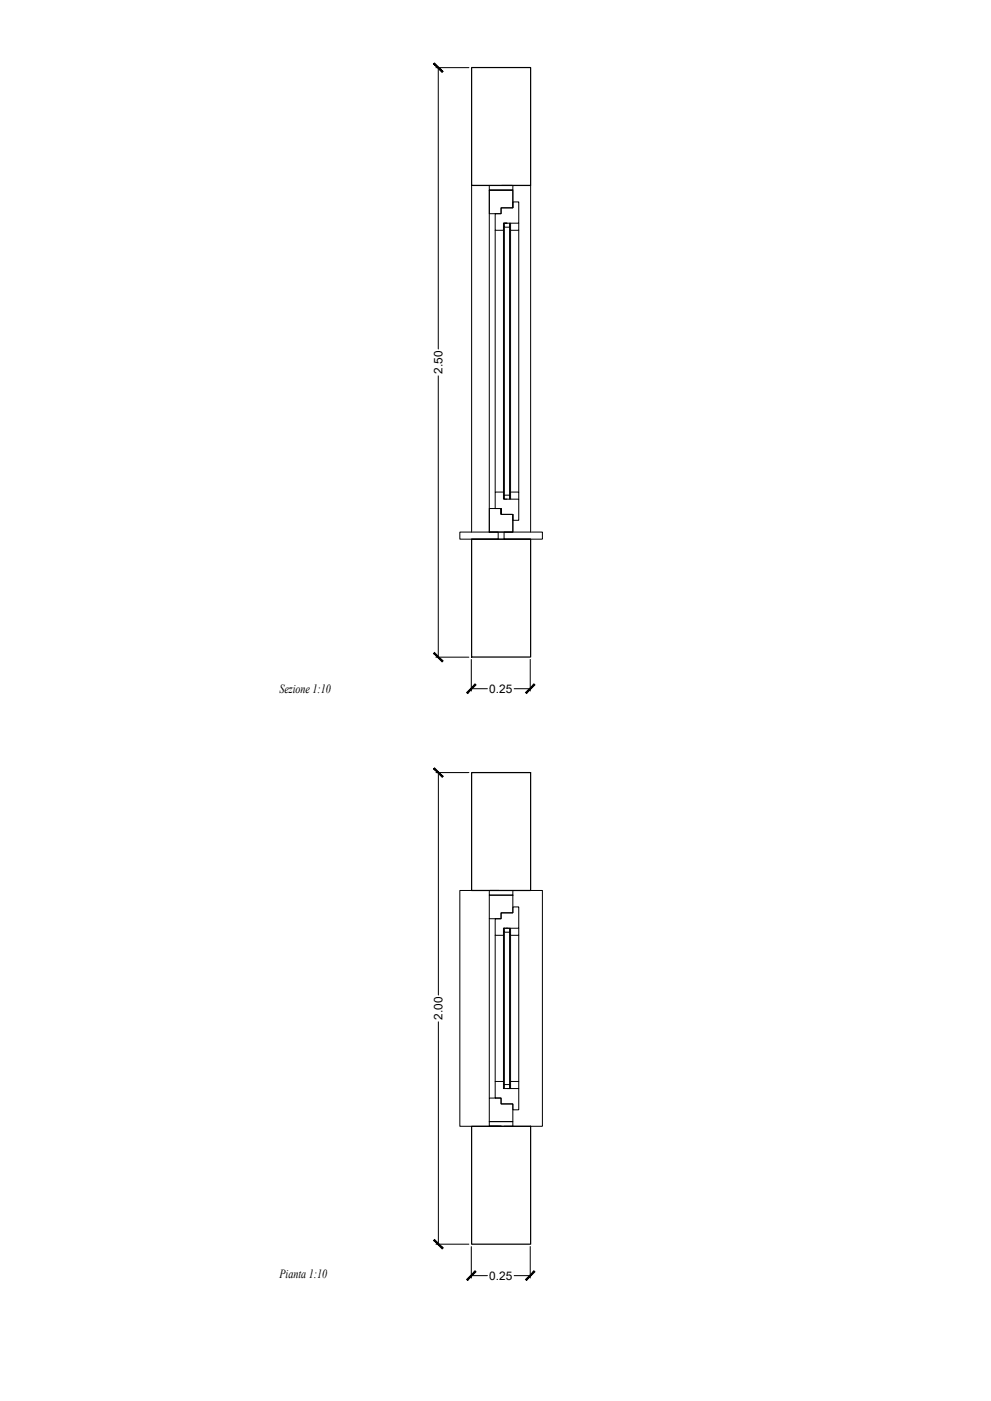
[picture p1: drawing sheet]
<svg xmlns="http://www.w3.org/2000/svg" width="420mm" height="594mm" viewBox="0 0 420 594" stroke-linecap="round" stroke-linejoin="round" font-family="sans-serif">
<!-- layer: LASTRE SEZ -->
<g fill="none" stroke="#000" stroke-width=".42">
<path d="M207.4 80.6h10v7.5h-5v2.5h-5zM209.9 90.6h2.5v-2.5h5v-2.5h2.5v9h-6.4v3h-3.6zM216.5 94.6v3h3.4v-3M207.4 215.6h5v2.5h5v7.5h-10zM209.9 215.6v-7h3.6v3.1h6.4v8.9h-2.5v-2.5h-5v-2.5h-2.5h2.5v2.3M216.5 211.7v-3.1h3.4v3.1M195 225.6h16.2v3h-16.2zM213.7 225.6h16.3v3h-16.3zM207.4 379.6h10v7.5h-5v2.5h-5zM209.9 389.6h2.5v-2.5h5v-2.5h2.5v9h-6.4v3h-3.6zM216.5 393.6v3h3.4v-3M209.9 458.6h3.6v3h6.4v9h-2.5v-2.5h-5v-2.5h-2.5z"/>
<path d="M207.4 465.6h5v2.5h5v7.5h-10zM216.5 461.6v-3h3.4v3"/>
</g>
<!-- layer: linee proiettate -->
<path d="M209.9 97.6v111M217.4 88.1v-7.5h-10v145h10v-7.5M219.9 97.6v111M200 225.6v-147h25v147M200 228.6h25M211.2 377.6h-16.2v100h16.2M213.7 377.6h16.3v100h-16.3M207.4 389.6v76M209.9 396.6v62M219.9 396.6v62" fill="none" stroke="#000" stroke-width=".42"/>
<!-- layer: CONTROTELAIO SEZ -->
<g fill="none" stroke="#000" stroke-width=".42">
<path d="M207.4 78.6h10h-5h5v2h-10zM213.5 94.6h1.4h-1.1v1.7h2.2v-1.7M213.5 97.6v111M213.8 96.3v113.7M216 96.3v113.7M216.5 97.6v111M214.9 211.7h-1.1v-1.7h2.2v1.7M207.4 377.6h10v2h-10v-2h5zM213.5 393.6h2.5v1.7h-2.2v-1.7M213.5 396.6v62M213.8 395.3v64.6M216 395.3v64.6"/>
<path d="M216.5 396.6v62M207.4 475.6h10v2h-10h5h-5zM213.8 461.6v-1.7h2.2v1.7h-1.1"/>
</g>
<!-- layer: muro -->
<path d="M200 28.6h25v50h-25zM200 228.6h25v50h-25zM200 327.6h25v50h-25zM200 477.6h25v50h-25z" fill="none" stroke="#000" stroke-width=".51"/>
<!-- layer: QUOTE CARTA -->
<g fill="none" stroke="#000" stroke-width=".42">
<path d="M184.8 28.7h14M185.8 28.7v119.3M185.8 159.4v119.3M184.8 278.7h14M199.8 279.6v13.4M224.8 279.6v13.4M199.8 292h6.8M218 292h6.8M184.8 327.6h14M185.9 327.6v94.3M185.9 433.3v94.3M184.8 527.6h14"/>
<path d="M199.8 528.6v13.3M224.8 528.6v13.3M199.8 540.9h6.8M218 540.9h6.8"/>
</g>
<!-- layer: 0 -->
<g fill="#000" stroke="#000" stroke-width=".42">
<path d="M183.8 27.1l3.6 3.6 .4-.4zM184.2 26.7l3.6 3.6-4-3.2z"/>
<path d="M183.8 277.1l4 3.2-3.6-3.6zM183.8 277.1l4 3.2-.4 .4z"/>
<path d="M201.4 290.1l-3.2 3.9 3.6-3.6zM201.4 290.1l-3.2 3.9-.4-.3z"/>
<path d="M222.8 293.7l.4 .3 3.2-3.9zM226.4 290.1l.4 .3-3.6 3.6z"/>
<path d="M183.9 326l3.6 3.6 .3-.4zM183.9 326l.3-.4 3.6 3.6z"/>
<path d="M184.2 525.6l-.3 .4 3.9 3.2zM183.9 526l3.9 3.2-.3 .4z"/>
<path d="M201.4 538.9l-3.2 4 3.6-3.6zM201.4 538.9l-3.2 4-.4-.4z"/>
<path d="M226.4 538.9l-3.6 3.6 .4 .4zM226.4 538.9l.4 .4-3.6 3.6z"/>
</g>
<g font-size="5.3">
<text x="118.5" y="293.8">Sezione 1:10</text>
<text x="118.5" y="541.9">Pianta 1:10</text>
</g>
<g font-size="5">
<text x="187.6" y="158.5" transform="rotate(-90 187.6 158.5)">2.50</text>
<text x="207.4" y="293.8">0.25</text>
<text x="187.6" y="432.5" transform="rotate(-90 187.6 432.5)">2.00</text>
<text x="207.4" y="542.7">0.25</text>
</g>
</svg>
